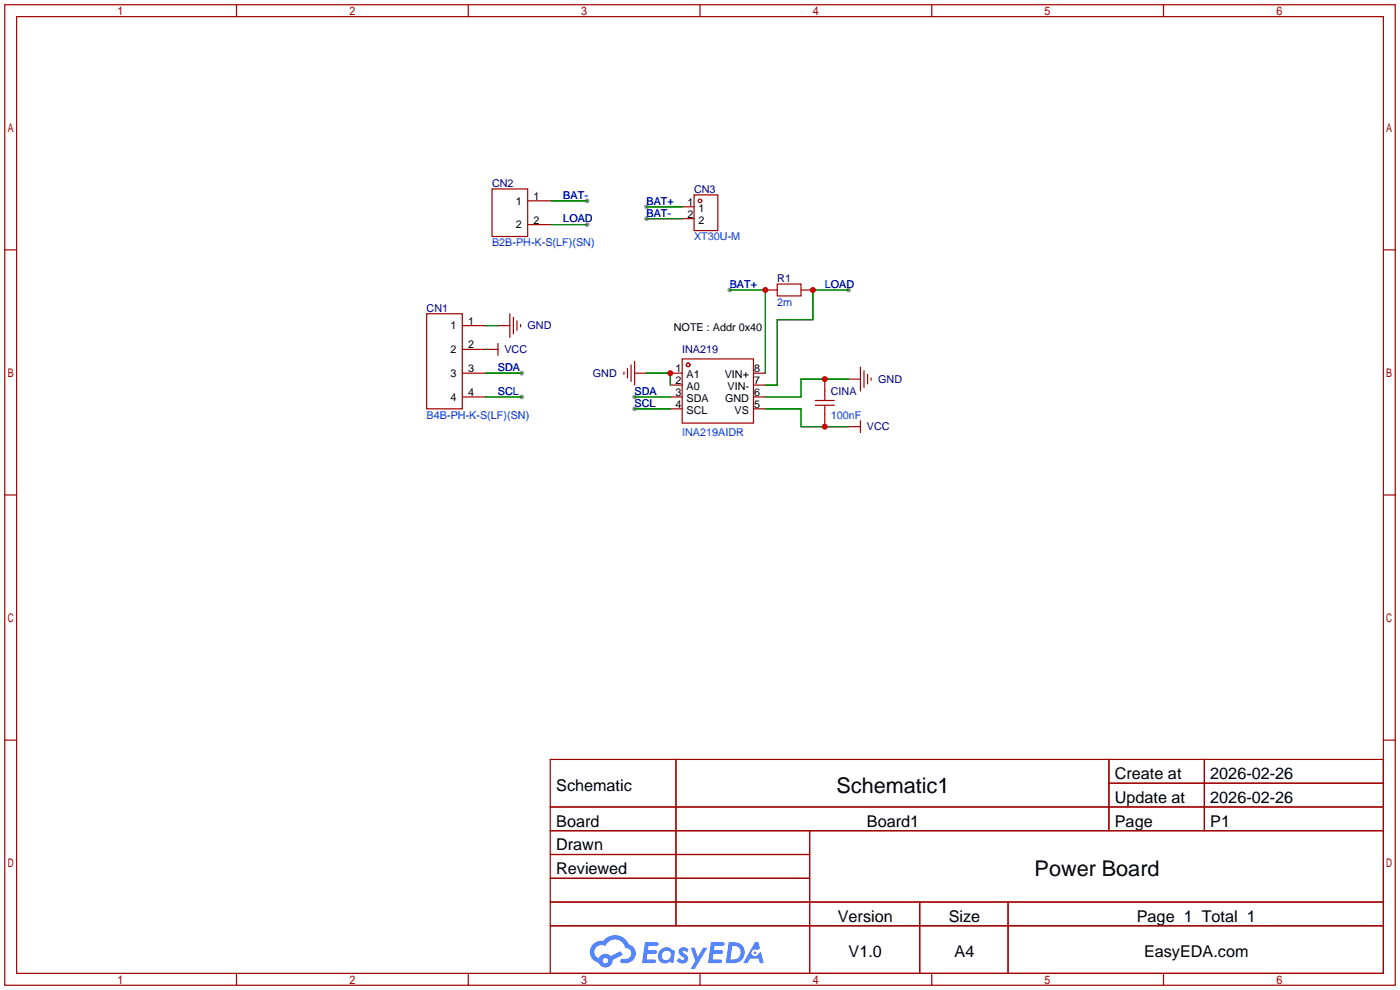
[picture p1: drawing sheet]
<svg xmlns="http://www.w3.org/2000/svg" width="299mm" height="212mm" viewBox="0 0 299 212" stroke-linecap="round" stroke-linejoin="round" font-family="sans-serif">
<g fill="#999">
<circle cx="111.5" cy="79.8" r=".51"/>
<circle cx="111.5" cy="84.8" r=".51"/>
<circle cx="135.6" cy="84.8" r=".51"/>
<circle cx="135.6" cy="87.4" r=".51"/>
<circle cx="156" cy="62" r=".51"/>
<circle cx="181.4" cy="62" r=".51"/>
<circle cx="125.5" cy="48" r=".51"/>
<circle cx="125.5" cy="42.9" r=".51"/>
<circle cx="138.2" cy="46.7" r=".51"/>
<circle cx="138.2" cy="44.2" r=".51"/>
</g>
<g fill="none" stroke="#a10000" stroke-width=".25">
<path d="M1 1h297.2v209.6h-297.2zM3.6 3.6h292.1v204.4h-292.1zM50.5 1v2.6M100.1 1v2.6M149.6 1v2.6M199.1 1v2.6M248.7 1v2.6M1 53.4h2.6M295.7 53.4h2.5M1 105.8h2.6M295.7 105.8h2.5M1 158.2h2.6"/>
<path d="M295.7 158.2h2.5M117.6 162.3h178.1v45.7h-178.1zM117.6 172.5h178.1M117.6 177.5h178.1M144.5 162.3v35.6M173 177.5v30.5M237 162.3v15.2M237 167.4h58.7M257.4 162.3v15.2M117.6 182.6h55.4M117.6 192.8h178.1M117.6 187.7h55.4"/>
<path d="M117.6 197.9h178.1M196.6 192.8v15.2M215.4 192.8v15.2M50.5 208v2.6M100.1 208v2.6M149.6 208v2.6M199.1 208v2.6M248.7 208v2.6"/>
</g>
<g fill="#5487ff">
<path d="M145.3 202.7a1.3 1.3 0 0 1 1.9 .3l-.4 .6a.54 .54 0 0 0-.9-.2l.1 .2a1.34 1.34 0 0 1 .9 1.8 1.47 1.47 0 0 1-2.3-.1l.5-.6 .8 .5a.31 .31 0 0 0 .4-.3 .31 .31 0 0 0-.3-.4 1.12 1.12 0 0 1-.7-1.8z"/>
<path d="M147.6 202.5h.9l.6 2 1.2-2h.9l-2.7 4.6h-.9l1-1.7z"/>
<path d="M137.8 201.4h1.7a1.31 1.31 0 0 1 1.2 .2 .4 .4 0 0 1-.3 .5l-1.8 .1-.1 .9h1.6a.4 .4 0 0 1 .4 .4 .4 .4 0 0 1-.5 .4h-1.6l-.2 1.2h1.4a.46 .46 0 0 1 .5 0 .46 .46 0 0 1 .1 .5l-.4 .2h-2.6z"/>
<path d="M151.9 201.4h1.7a1.32 1.32 0 0 1 1.2 .2 .39 .39 0 0 1-.3 .5l-1.8 .1-.1 .9h1.6a.4 .4 0 0 1 .4 .4 .4 .4 0 0 1-.4 .4h-1.7l-.2 1.2h1.4a.46 .46 0 0 1 .5 0 .46 .46 0 0 1 .1 .5l-.4 .2h-2.6z"/>
<path d="M161.3 201.4h.8l.3 1.3-.6 .4a.75 .75 0 0 0-1.1 .3 .75 .75 0 0 0 .5 1 .75 .75 0 0 0 .9-.7l.5-.2 .6 2.3h-.8l-.3-.9h-1.8l-.5 .9h-1z"/>
<path d="M155.7 201.4l-.6 4.4h1.5a2.27 2.27 0 0 0 2.6-2.2 2.27 2.27 0 0 0-2.7-2.2zM156.5 202.1a1.5 1.5 0 0 1 1.8 1.6 1.5 1.5 0 0 1-1.9 1.4h-.3z"/>
<path d="M141.2 203a1.6 1.6 0 0 0-.3 2.3 1.6 1.6 0 0 0 2.3 .2l.7 .3 .3-2.4-.1-.3-.5-.1a1.58 1.58 0 0 0-2.4 0zM141.8 203.5a.98 .98 0 0 1 1.6 .4 .98 .98 0 0 1-1.1 1.3 .94 .94 0 0 1-.9-.7 .94 .94 0 0 1 .4-1z"/>
<path d="M126.8 201.8a2.37 2.37 0 0 0 1.1 4 1.54 1.54 0 0 0 1.8 1 1.54 1.54 0 0 0 1.2-1.6l2.2-1.1-.5-.8-2 1a1.57 1.57 0 0 0-2.7 .5 1.5 1.5 0 0 1-.7-2.1 1.5 1.5 0 0 1 2.2-.5 2.23 2.23 0 0 1 2.3-1.4 2.23 2.23 0 0 1 2 1.8 1.16 1.16 0 0 1 1.2 1.1 1.16 1.16 0 0 1-1.1 1.2h-.7a.47 .47 0 0 0-.5 .4 .47 .47 0 0 0 .4 .5 2.17 2.17 0 0 0 2.5-.9 2.17 2.17 0 0 0-.3-2.7l-.8-.4a3.2 3.2 0 0 0-5.5-.7l-1.1 .1zM128.8 205.3a.6 .6 0 0 1 1.2 0 .6 .6 0 0 1-1.2 0z"/>
<circle cx="161.4" cy="203.6" r=".28"/>
</g>
<g fill="none" stroke="#a10000" stroke-width=".25">
<path d="M105.2 40.4h7.6v10.1h-7.6zM112.8 42.9h5.1M112.8 48h5.1M145.8 44.2h2.5M145.8 46.7h2.5M148.3 41.7h5.1v7.6h-5.1zM91.2 67.1h7.6v20.3h-7.6zM98.8 79.8h5.1M98.8 69.6h5.1M98.8 74.7h7.6M106.4 69.6h2.6M106.4 73.4v2.5"/>
<path d="M109 67.1v5M109.7 67.8v3.6M110.5 68.6v2M111.3 69.3v.5M133.3 79.5v.5M134.1 78.7v2.1M134.9 78v3.5M135.6 79.8h2.6M135.6 77.2v5.1M143.3 79.8h2.5M145.8 76.7h15.2v13.7h-15.2zM161 79.8h2.6"/>
<path d="M163.6 62h2.5M166.1 60.7h5.1v2.5h-5.1zM171.2 62h2.5M183.9 78.5v5.1M184.7 79.2v3.6M98.8 84.8h5.1M143.3 82.3h2.5M143.3 84.8h2.5M143.3 87.4h2.5M161 82.3h2.6M161 84.8h2.6M161 87.4h2.6"/>
<path d="M174.2 85.6h4.1M174.2 86.6h4.1M176.3 81v4.6M176.3 86.6v4.6M181.4 81h2.5M181.4 91.2h2.5M183.9 89.9v2.6M185.4 80v2M186.2 80.8v.5"/>
<circle cx="149.6" cy="42.9" r=".38"/>
<circle cx="147.1" cy="78" r=".38"/>
</g>
<g fill="none" stroke="#008700" stroke-width=".25">
<path d="M117.9 48h7.6M117.9 42.9h7.6M138.2 46.7h7.6M138.2 44.2h7.6M103.9 74.7h.1M103.9 79.8h7.6M103.9 69.6h2.5M138.2 79.8h5.1v2.5M156 62h7.6v17.8M181.4 62h-7.7v6.3h-7.6v14h-2.5M103.9 84.8h7.6M135.6 87.4h7.7"/>
<path d="M135.6 84.8h7.7M163.6 87.4h7.6v3.8h10.2M181.4 81h-10.2v3.8h-7.6"/>
</g>
<g fill="#c00">
<circle cx="176.3" cy="91.2" r=".63"/>
<circle cx="176.3" cy="81" r=".63"/>
<circle cx="143.3" cy="79.8" r=".63"/>
<circle cx="163.6" cy="62" r=".63"/>
<circle cx="173.7" cy="62" r=".63"/>
</g>
<g font-size="4.6">
<text x="178.8" y="169.4">Schematic1</text>
<text x="221.1" y="187.2">Power Board</text>
</g>
<g font-size="3.5">
<text x="238.3" y="166.5">Create at</text>
<text x="258.7" y="166.5">2026-02-26</text>
<text x="118.9" y="169.1">Schematic</text>
<text x="238.3" y="171.6">Update at</text>
<text x="258.7" y="171.6">2026-02-26</text>
<text x="118.9" y="176.7">Board</text>
<text x="185.3" y="176.7">Board1</text>
<text x="238.3" y="176.7">Page</text>
<text x="258.7" y="176.7">P1</text>
<text x="118.9" y="181.8">Drawn</text>
<text x="118.9" y="186.8">Reviewed</text>
<text x="179.1" y="197">Version</text>
<text x="202.8" y="197">Size</text>
<text x="243" y="197">Page 1 Total 1</text>
<text x="181.4" y="204.6">V1.0</text>
<text x="204" y="204.6">A4</text>
<text x="244.5" y="204.6">EasyEDA.com</text>
</g>
<g font-size="2.3" fill="#000080">
<text x="105.2" y="39.9">CN2</text>
<text x="148.3" y="41.2">CN3</text>
<text x="166.1" y="60.2">R1</text>
<text x="91.2" y="66.6">CN1</text>
<text x="112.8" y="70.4">GND</text>
<text x="107.8" y="75.5">VCC</text>
<text x="145.8" y="75.5">INA219</text>
<text x="126.7" y="80.6">GND</text>
<text x="187.7" y="81.8">GND</text>
<text x="177.5" y="84.4">CINA</text>
<text x="185.3" y="92">VCC</text>
</g>
<g font-size="2.3">
<text x="110.2" y="43.7">1</text>
<text x="114" y="42.7">1</text>
<text x="114" y="47.8">2</text>
<text x="146.9" y="44">1</text>
<text x="146.9" y="46.5">2</text>
<text x="149.3" y="45.2">1</text>
<text x="149.3" y="47.8">2</text>
<text x="110.2" y="48.8">2</text>
<text x="96.3" y="70.4">1</text>
<text x="100.1" y="69.4">1</text>
<text x="144" y="70.7">NOTE : Addr 0x40</text>
<text x="96.3" y="75.5">2</text>
<text x="100.1" y="74.4">2</text>
<text x="96.3" y="80.5">3</text>
<text x="100.1" y="79.5">3</text>
<text x="144.4" y="79.5">1</text>
<text x="144.4" y="82.1">2</text>
<text x="146.7" y="80.8">A1</text>
<text x="146.7" y="83.3">A0</text>
<text x="154.9" y="80.8">VIN+</text>
<text x="155.5" y="83.3">VIN-</text>
<text x="161.2" y="82.1">7</text>
<text x="161.2" y="79.5">8</text>
<text x="96.3" y="85.6">4</text>
<text x="100.1" y="84.6">4</text>
<text x="144.4" y="84.6">3</text>
<text x="144.4" y="87.1">4</text>
<text x="146.7" y="85.9">SDA</text>
<text x="146.7" y="88.4">SCL</text>
<text x="155" y="85.9">GND</text>
<text x="157" y="88.4">VS</text>
<text x="161.2" y="87.1">5</text>
<text x="161.2" y="84.6">6</text>
</g>
<g font-size="2.3" fill="#00f">
<text x="120.4" y="47.5">LOAD</text>
<text x="120.4" y="42.5">BAT-</text>
<text x="138.2" y="46.3">BAT-</text>
<text x="138.2" y="43.7">BAT+</text>
<text x="105.2" y="52.6">B2B-PH-K-S(LF)(SN)</text>
<text x="148.3" y="51.4">XT30U-M</text>
<text x="156" y="61.5">BAT+</text>
<text x="166.1" y="65.3">2m</text>
<text x="176.3" y="61.5">LOAD</text>
<text x="106.4" y="79.3">SDA</text>
<text x="91.2" y="89.5">B4B-PH-K-S(LF)(SN)</text>
<text x="106.4" y="84.4">SCL</text>
<text x="135.6" y="84.4">SDA</text>
<text x="135.6" y="86.9">SCL</text>
<text x="177.5" y="89.5">100nF</text>
<text x="145.8" y="93.3">INA219AIDR</text>
</g>
</svg>
